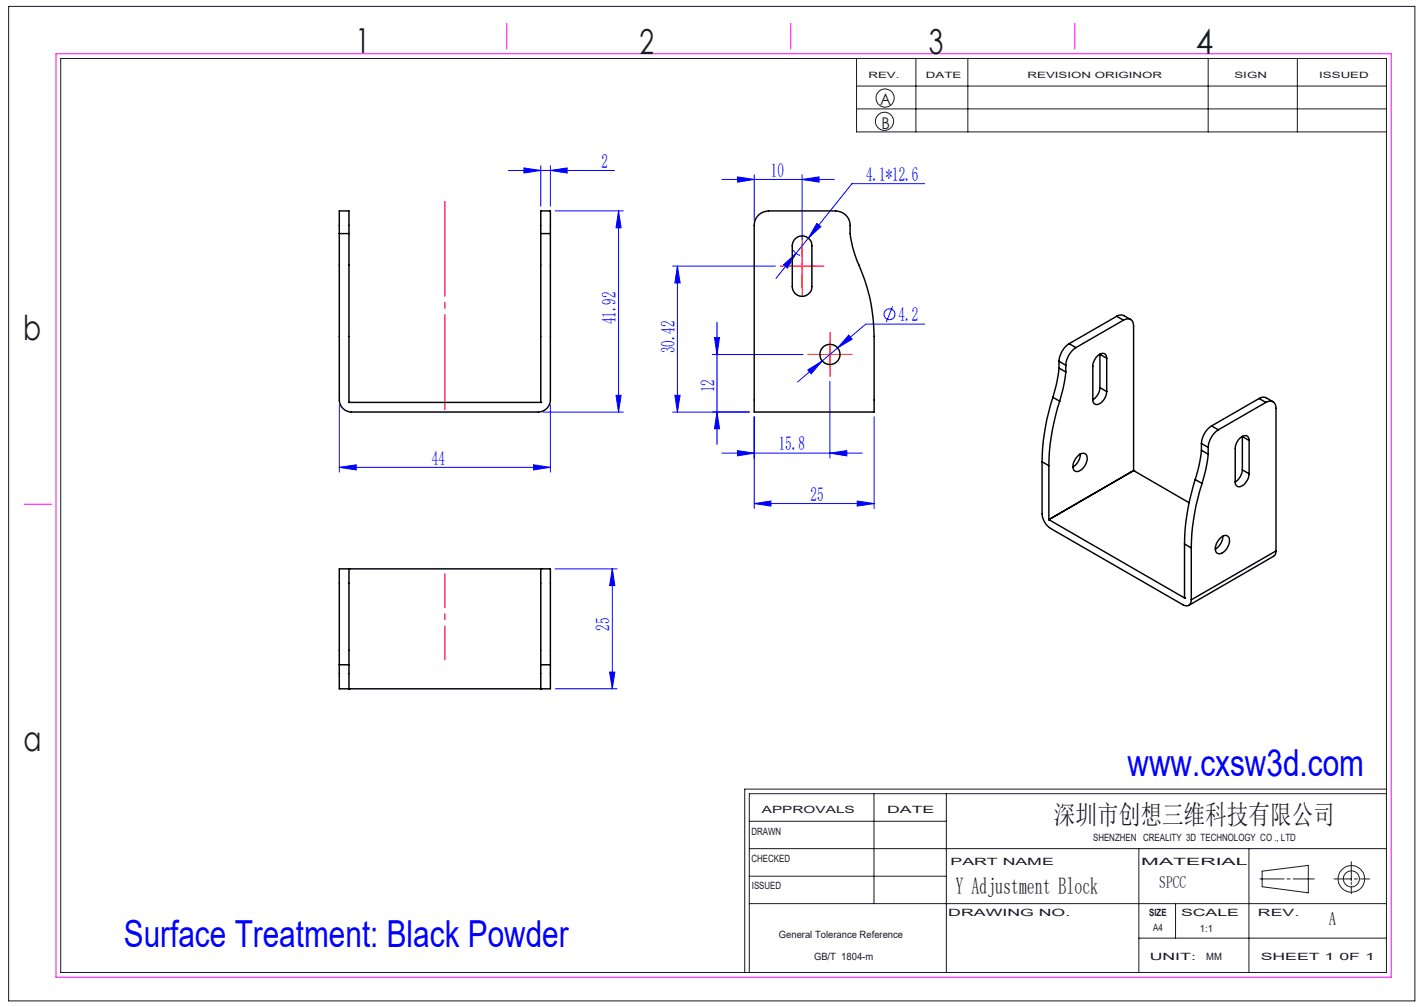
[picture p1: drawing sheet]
<svg xmlns="http://www.w3.org/2000/svg" width="297mm" height="210mm" viewBox="0 0 297 210" stroke-linecap="round" stroke-linejoin="round" font-family="sans-serif">
<g fill="none" stroke="#191924" stroke-width=".21">
<path d="M1.8 1.3h293.3v207.4h-293.3zM12.7 12.2h276.5v190.6h-276.5zM178.6 12.2v15.3h110.6M178.6 17.9h110.6M191 12.2v15.3M201.9 12.2v15.3M252 12.2v15.3M270.6 12.2v15.3M178.6 22.7h110.6M156.3 177h132.9M156.3 171.3h41.1M182.3 165.5v22.9"/>
<path d="M197.4 165.5v37.3M237.5 177v25.8M260.5 177v25.8M281.8 179.7v4M289.2 165.5h-132.9v37.3M289.2 164.6h-133.9v38.2M156.3 188.4h132.9M156.3 182.7h41.1M237.5 195.6h51.7M245.2 188.4v7.2M262.8 183.3h5M263.2 181.7l9.7-1.2v5.7l-9.7-1.3z"/>
<path d="M268.4 183.3h.7M269.7 183.3h4.4M278.2 183.3h3.6M281.8 184v.4M281.8 184.8v1.6M282.5 183.3h.6M283.7 183.3h1.9"/>
<circle cx="184.5" cy="25.3" r="1.9"/>
<circle cx="184.6" cy="20.4" r="1.89"/>
<circle cx="281.9" cy="183.3" r="1.68"/>
<circle cx="281.9" cy="183.3" r="2.77"/>
</g>
<path d="M11.7 11.2h278.5v192.6h-278.5zM105.7 4.9v5.3M164.9 4.9v5.3M224.2 4.9v5.3M5 105.2h5.8" fill="none" stroke="#f0f" stroke-width=".21"/>
<g fill="none" stroke="#00f" stroke-width=".21">
<path d="M106 35.6h22.2M109.3 35l3.5 .6-3.5 .5zM112.8 34.6v8.4M114.8 35.6l3.5-.6v1.1zM114.8 34.6v8.4M150.6 37.4h23.4M153.8 36.9l3.5 .5-3.5 .6zM157.3 36.4v9.6M167.3 37.4l3.5-.5v1.1zM167.3 36.4v13.5M192.9 38.3h-15.2l-9.1 11.4M115.8 44h14.2"/>
<path d="M129 44v41.9M129 44l.5 3.5h-1zM140.3 55.5h21.4M141.3 55.5v30.4M141.3 55.5l.6 3.5h-1.1zM163.4 55.2l2.6-2.4-1.7 3.1zM165.5 52.1a1.99 1.99 0 0 0 1.4 1.2M166 52.8l-4.2 5.3M168.6 49.7l-2.6 3.1M170.4 46.6l.8 .7-2.6 2.4zM148.6 73.9h18.9M149 70.4h1.1l-.6 3.5z"/>
<path d="M149.5 67.2v25.5M168.5 77.1l3-1.8-2.3 2.7zM171.5 75.3l-5.1 4.3M173.1 79.5v16M177 69.9l.7 .8-3 1.9zM186.2 63.9l-1.3 3.3M192.9 67.6h-12.3l-9.1 7.7M70.8 97.5l3.5-.6v1.1zM70.8 84.4v14.1M70.8 97.5h44M111.3 96.9l3.5 .6-3.5 .5zM113.3 85.9h16.7"/>
<path d="M114.8 84.4v14.1M128.5 82.4h1l-.5 3.5zM140.3 85.9h16M140.8 82.4h1.1l-.6 3.5zM149.5 85.9l.6 3.5h-1.1zM150.6 94.5h29.2M153.8 94l3.5 .5-3.5 .6zM157.3 86.9v19.1M173.1 94.5l3.5-.5v1.1zM182.3 86.9v19.1M115.8 118.6h12.9M127.7 118.6l.5 3.5h-1.1z"/>
<path d="M127.7 118.6v25M157.3 105l3.5-.5v1zM157.3 105h25M178.8 104.5l3.5 .5-3.5 .5zM115.8 143.6h12.9M127.1 140.2h1.1l-.5 3.4z"/>
<circle cx="185.5" cy="65.5" r="1.14"/>
</g>
<path d="M164.8 55.5h-2M167.3 53v-2.1M167.3 58v2M169.8 55.5h2.1M170.6 73.9h-2.1M173.1 71.4v-2.1M173.1 76.4v2.1M175.6 73.9h2.1" fill="none" stroke="#f00" stroke-width=".21" stroke-dasharray="30.5 1.3 1.3 1.3"/>
<path d="M164.8 55.5h5M167.3 53v5M170.6 73.9h5M173.1 71.4v5" fill="none" stroke="#f00" stroke-width=".21"/>
<path d="M167.3 61.7v-12.5" fill="none" stroke="#f00" stroke-width=".21" stroke-dasharray="30.5 1.3 1.3 1.3" stroke-dashoffset="26.1"/>
<path d="M92.8 42v43.4" fill="none" stroke="#f00" stroke-width=".21" stroke-dasharray="30.5 1.3 1.3 1.3" stroke-dashoffset="10.7"/>
<path d="M92.8 119.6v18" fill="none" stroke="#f00" stroke-width=".21" stroke-dasharray="30.5 1.3 1.3 1.3" stroke-dashoffset="23.4"/>
<g fill="#00f">
<path d="M173.1 94.5l3.5-.5v1.1zM153.8 94l3.5 .5-3.5 .6zM178.8 104.5l3.5 .5-3.5 .5zM157.3 105l3.5-.5v1zM167.3 37.4l3.5-.5v1.1zM153.8 36.9l3.5 .5-3.5 .6z"/>
<path d="M168.5 77.1l.7 .9 2.3-2.7zM177 69.9l-2.3 2.7 3-1.9zM163.4 55.2l.9 .7 1.7-3.1zM170.4 46.6l-1.8 3.1 2.6-2.4z"/>
<path d="M109.3 35l3.5 .6-3.5 .5zM114.8 35.6l3.5-.6v1.1z"/>
<path d="M111.3 96.9l3.5 .6-3.5 .5zM70.8 97.5l3.5-.6v1.1z"/>
<path d="M149.5 85.9l.6 3.5h-1.1zM149 70.4h1.1l-.6 3.5z"/>
<path d="M128.5 82.4h1l-.5 3.5zM129 44l.5 3.5h-1zM141.3 55.5l.6 3.5h-1.1zM140.8 82.4h1.1l-.6 3.5z"/>
<path d="M127.1 140.2h1.1l-.5 3.4zM127.7 118.6l.5 3.5h-1.1z"/>
</g>
<g fill="none" stroke="#000" stroke-width=".3">
<path d="M70.8 48.7v34.7a2.57 2.57 0 0 0 2.5 2.5h39a2.57 2.57 0 0 0 2.5-2.5v-34.7M70.8 48.7v-4.7h2v4.7M70.8 48.7h2M72.8 48.7v35.2M112.8 48.7v35.2M112.8 48.7v-4.7h2v4.7M112.8 48.7h2M158.2 44.9l.7-.6 1.4-.3h14a3 3 0 0 1 3 3 22.6 22.6 0 0 0 2.5 9.9 35.7 35.7 0 0 1 2.5 13.3v15.7h-25v-38.9l.1-.9zM165.8 49.9a2.04 2.04 0 0 1 2.2-.6 2.04 2.04 0 0 1 1.3 2v8.5a2.05 2.05 0 0 1-2 2 2.05 2.05 0 0 1-2.1-2v-8.5l.2-.8zM220.9 76.8a30.1 30.1 0 0 1-1.3 6.1M220.9 75.3l1.4 .9M220.9 76.8l1.4 .8"/>
<path d="M220.9 75.3v1.5M222.3 77.6a30.1 30.1 0 0 1-1.3 6.1M222.3 76.2v1.4M223 71.7a4.8 4.8 0 0 0-2.1 3.6M223 71.7l1.4 .8M224.4 72.5a4.8 4.8 0 0 0-2.1 3.7M230.8 74.7a.91 .91 0 0 0-.5-1 .91 .91 0 0 0-1.1 .3 3.1 3.1 0 0 0-1.3 2.4v6.9a.91 .91 0 0 0 .5 1 .91 .91 0 0 0 1.1-.2 3.4 3.4 0 0 0 1.3-2.4M230.8 74.7v7M230.8 74.7l-1.4-.8v6.9M232.9 66l.7-.3h.5l1.7 .9M232.9 66l1.4 .8M232.9 66l-9.9 5.7"/>
<path d="M234.3 66.8a1.29 1.29 0 0 1 1.5-.2 1.29 1.29 0 0 1 .6 1.4v30.1M234.3 66.8l-9.9 5.7M72.8 83.9h.1M72.8 83.9h40M112.8 83.9h.1M217.3 96.3v10.8a4 4 0 0 0 1.8 3.1l27.6 15.9a1.08 1.08 0 0 0 1.2 .1 1.08 1.08 0 0 0 .6-1.1M217.3 96.3l1.5 .8M218.8 97.1v11.3M219.6 82.9a45.2 45.2 0 0 0-2.3 13.4M219.6 82.9l1.4 .8M221 83.7a45.2 45.2 0 0 0-2.2 13.4M225 94.9a1.03 1.03 0 0 1 1.4-.3 1.03 1.03 0 0 1 .3 1.4 2.65 2.65 0 0 1-2.3 2.3 1.34 1.34 0 0 1-.5-1.9z"/>
<path d="M225.3 94.7a3.2 3.2 0 0 1-1.5 2.7M229.4 80.8a3.3 3.3 0 0 1-1.5 2.6M229.4 80.8l1.4 .9M236.4 98.1h.1M236.4 98.1l-17.6 10.3M236.4 98.1l11.6 6.7M250.6 93.9a27.3 27.3 0 0 1-1.3 6.1M250.6 92.5l1.4 .8M250.6 93.9l1.4 .8M250.6 92.5v1.4M252 94.7a30.1 30.1 0 0 1-1.3 6.1M252 93.3v1.4"/>
<path d="M252.7 88.8a4.8 4.8 0 0 0-2.1 3.7M252.7 88.8l1.4 .8M254.1 89.6a4.8 4.8 0 0 0-2.1 3.7M259.1 98a3.3 3.3 0 0 1-1.5 2.5M259.1 91l1.4 .9M259.1 91v7M259.1 98l1.4 .8M260.5 91.9a.91 .91 0 0 0-.5-1 .91 .91 0 0 0-1.1 .2 3.1 3.1 0 0 0-1.3 2.4v7a.9 .9 0 0 0 .5 1 .9 .9 0 0 0 1.1-.3 3.3 3.3 0 0 0 1.3-2.4M260.5 91.9v6.9M262.6 83.1l.6-.2h.6l1.7 .9M262.6 83.1l1.4 .8M262.6 83.1l-9.9 5.7"/>
<path d="M264 83.9a1.3 1.3 0 0 1 1.5-.1 1.3 1.3 0 0 1 .6 1.4v29.7M264 83.9l-9.9 5.7M72.8 118.6v20M72.8 118.6h.1M112.8 118.6v20M112.8 118.6h.1M218.8 108.4h.1M218.8 108.4l28.3 16.3M247.1 113.4l1.4 .9M247.1 113.4v11.3M248.5 114.3v10.8M249.3 100a46.8 46.8 0 0 0-2.2 13.4"/>
<path d="M249.3 100l1.4 .8M250.7 100.8a45.2 45.2 0 0 0-2.2 13.5M254.6 112.1a1.04 1.04 0 0 1 1.7 0 2.81 2.81 0 0 1-2.1 3.4 1.18 1.18 0 0 1-.6-1.8l.3-.7zM255 111.8a3.2 3.2 0 0 1-1.5 2.7M266.1 114.9l-.1 .6-.4 .5-17.7 10.3M266.1 114.9l-17.6 10.2M70.8 138.6v-20h44v20M70.8 138.6v5h44v-5M70.8 138.6h2M72.8 138.6v5M112.8 138.6v5M112.8 138.6h2"/>
<path d="M247.1 124.7h.1M72.8 143.6h.1M112.8 143.6h.1"/>
<circle cx="173.1" cy="73.9" r="2.1"/>
</g>
<g font-size="7.8" fill="#00f">
<text x="235.2" y="161.8">www.cxsw3d.com</text>
<text x="25.8" y="197.5">Surface Treatment: Black Powder</text>
</g>
<g font-size="7.2" fill="#191924">
<text x="74.1" y="11">1</text>
<text x="133.4" y="11.2">2</text>
<text x="193.7" y="11.3">3</text>
<text x="249.4" y="11.3">4</text>
<text x="4.8" y="70.9">b</text>
<text x="4.9" y="156.5">a</text>
</g>
<text font-size="5.6" fill="#191924" x="219.8" y="171.8">深圳市创想三维科技有限公司</text>
<text font-size="4.9" fill="#191924" x="199.3" y="186.5">Y Adjustment Block</text>
<g font-size="4.1" fill="#00f">
<text x="125.5" y="35">2</text>
<text x="160.8" y="36.8">10</text>
<text x="180.6" y="37.7">4.1*12.6</text>
<text x="128.5" y="67.6" transform="rotate(-90 128.5 67.6)">41.92</text>
<text x="187.4" y="67">4.2</text>
<text x="140.7" y="73.7" transform="rotate(-90 140.7 73.7)">30.42</text>
<text x="149" y="81.8" transform="rotate(-90 149 81.8)">12</text>
<text x="162.4" y="93.9">15.8</text>
<text x="90.1" y="96.9">44</text>
<text x="169" y="104.4">25</text>
<text x="127.1" y="131.5" transform="rotate(-90 127.1 131.5)">25</text>
</g>
<text font-size="3.9" fill="#191924" x="277.2" y="193">A</text>
<text font-size="3.5" fill="#191924" x="241.8" y="185.1">SPCC</text>
<g font-size="3.4" fill="#191924">
<text x="183.6" y="22">A</text>
<text x="183.8" y="27">B</text>
</g>
<g font-size="2.1" fill="#191924">
<text x="158.9" y="169.5">APPROVALS</text>
<text x="185" y="169.5">DATE</text>
<text x="156.7" y="174.2">DRAWN</text>
<text x="156.7" y="179.7">CHECKED</text>
<text x="228" y="175.4">SHENZHEN CREALITY 3D TECHNOLOGY CO ., LTD</text>
<text x="156.8" y="185.4">ISSUED</text>
<text x="198.2" y="180.4">PART NAME</text>
<text x="238" y="180.4">MATERIAL</text>
<text x="197.8" y="191">DRAWING NO.</text>
<text x="239.7" y="191">SIZE</text>
<text x="246.3" y="191">SCALE</text>
<text x="262.4" y="191">REV.</text>
<text x="162.4" y="195.6">General Tolerance Reference</text>
<text x="240.5" y="194.1">A4</text>
<text x="250.3" y="194.3">1:1</text>
<text x="169.8" y="200.2">GB/T 1804-m</text>
<text x="239.8" y="200.2">UNIT:</text>
<text x="251.6" y="200.2">MM</text>
<text x="262.9" y="200.2">SHEET 1 0F 1</text>
</g>
<g font-size="1.8" fill="#191924">
<text x="181.1" y="16.3">REV.</text>
<text x="193.1" y="16.3">DATE</text>
<text x="214.3" y="16.3">REVISION ORIGINOR</text>
<text x="257.5" y="16.3">SIGN</text>
<text x="275.1" y="16.3">ISSUED</text>
</g>
</svg>
